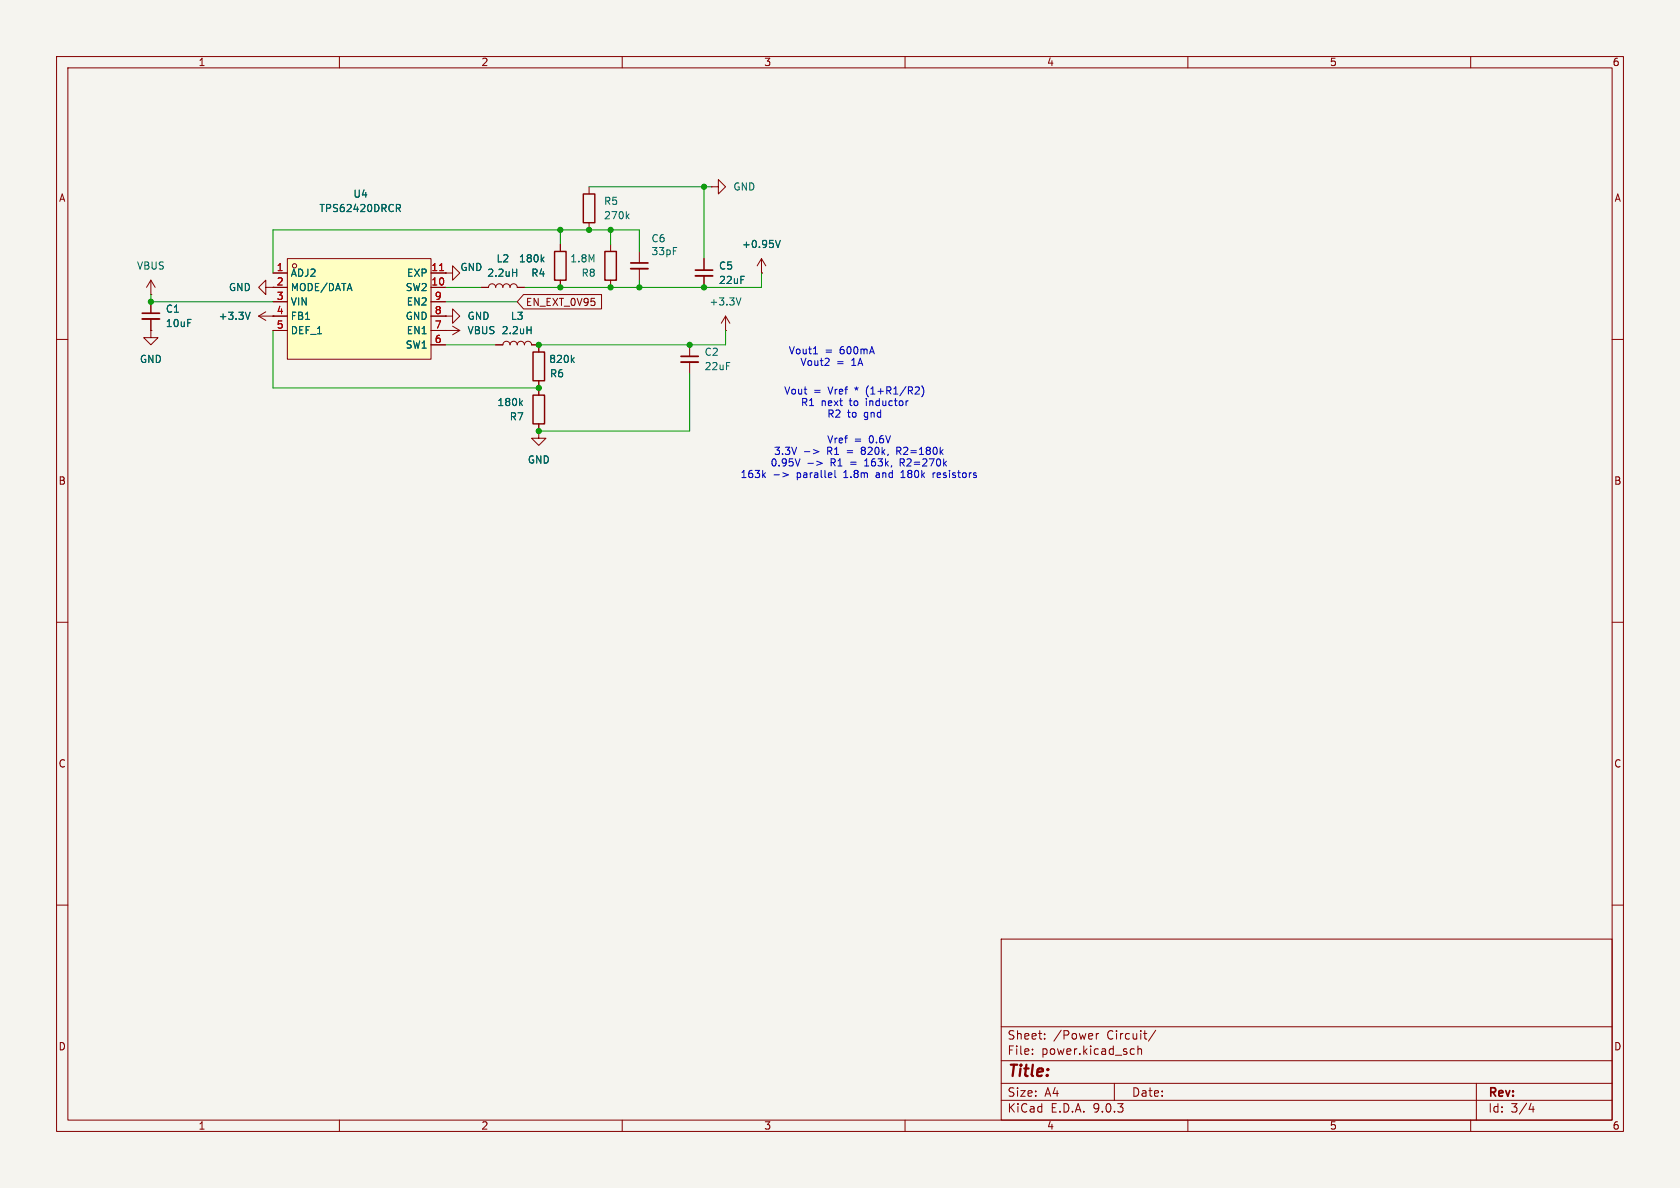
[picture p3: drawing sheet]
<svg xmlns="http://www.w3.org/2000/svg" width="297mm" height="210mm" viewBox="0 0 297 210" stroke-linecap="round" stroke-linejoin="round" font-family="sans-serif">
<path d="M0 0h297v210h-297z" fill="#f5f4ef" stroke="#f5f4ef" stroke-width=".18"/>
<g fill="none" stroke="#840000" stroke-width=".18">
<path d="M10 10h277v190h-277zM12 12h273v186h-273zM60 10v2M110 10v2M160 10v2M210 10v2M260 10v2M104.1 33v1.3M104.1 39.4v1.2M125.7 33h1.3v-1.2l1.3 1.2-1.3 1.3v-1.3M125.7 33h.1M26.7 53.3v2.1"/>
<path d="M26.7 56.4v2M99.1 43.2v1.3M99.1 49.5v1.3M107.9 43.2v1.3M107.9 49.5v1.3M113 44.5v2M113 47.5v2M124.5 45.7v2.1M124.5 48.8v2M128.3 58.4h.1M128.3 55.9l-.8 1.3M128.3 55.9l.7 1.3"/>
<path d="M128.3 55.9v2.5M134.6 48.3h.1M134.6 45.7l-.7 1.3M134.6 45.7l.8 1.3M134.6 45.7v2.6M10 60h2M95.2 76.2v1.3h1.3l-1.3 1.2-1.2-1.2h1.2M95.2 76.2h.1M95.2 61v1.2M95.2 67.3v2.6M95.2 74.9v1.3M121.9 61v2"/>
<path d="M121.9 64v2M285 60h2M10 110h2M285 110h2M10 160h2M177 166h108v32h-108zM285 160h2M60 198v2M110 198v2M160 198v2M177 194.5h108M177 191.5h108"/>
<path d="M177 187.5h108M177 181.5h108M182.5 186.3v.1M182.5 185.5v.1M184.7 183.6v.1M184.7 182.8v.1M193.8 182.7v1M194.2 182.7l-.2 .1-.2 .2M197 191.5v3M200.1 185.4l.4 .1M200.5 186.3l-.4 .1M201.2 185.5l.2-.1 .3 .1 .1 .9"/>
<path d="M201.2 184.9v1.5M204.3 182.1l-1.3 2M210 198v2M260 198v2M261 191.5v6.5M270.7 195l-.4 1.1h.9M271 195.6v1"/>
</g>
<path d="M103.1 34.3h2.1v5.1h-2.1zM98 44.5h2.1v5h-2.1zM106.9 44.5h2.1v5h-2.1zM94.2 62.2h2.1v5.1h-2.1zM94.2 69.9h2.1v5h-2.1z" fill="none" stroke="#840000" stroke-width=".25"/>
<path d="M110.8 38.2l.4 .5M111.2 37.8l-.5 .5M95.8 45.8l.4 .5M96.2 45.5l-.5 .4M131 52.6l-.4 1.3M137.1 42.5l.4 1.3 .4-1.3M92 71.2l.4 .5M92.4 70.9l-.5 .4M101.1 63.6l.4 .5M101.5 63.2l-.5 .5" fill="none" stroke="#006464" stroke-width=".18"/>
<path d="M25.1 55.4h3.1M111.5 46.5h3.1M122.9 47.8h3.1M120.4 63h3" fill="none" stroke="#840000" stroke-width=".3"/>
<path d="M25.1 56.4h3.1M111.5 47.5h3.1M122.9 48.8h3.1M120.4 64h3" fill="none" stroke="#840000" stroke-width=".33"/>
<path d="M50.8 45.7h25.4v17.8h-25.4z" fill="#ffffc2"/>
<g fill="none" stroke="#840000" stroke-width=".18">
<path d="M26.7 58.4v1.3h1.2l-1.2 1.3-1.3-1.3h1.3M26.7 58.4h.1M26.7 52.1h.1M26.7 49.5l-.8 1.3M26.7 49.5l.7 1.3M26.7 49.5v2.6M26.7 53.3v2.1M26.7 56.4v2M45.7 55.9h5.1M45.7 55.9l1.3 .7M47 50.8v-1.3l-1.3 1.3 1.3 1.3v-1.3h3.8M47 55.1l-1.3 .8"/>
<path d="M48.3 48.3h2.5M48.3 53.3h2.5M48.3 58.4h2.5M50.8 45.7h25.4v17.8h-25.4zM76.2 48.3h2.5M76.2 50.8h2.5M76.2 53.3h2.5M76.2 55.9h2.5M76.2 58.4h5.1M78.7 48.3h1.3v-1.3l1.3 1.3-1.3 1.2v-1.2M78.7 48.3h.1M78.7 58.4h.1"/>
<path d="M78.7 55.9h1.3v-1.3l1.3 1.3-1.3 1.3v-1.3M78.7 55.9h.1M80 57.7l1.3 .7M81.3 58.4l-1.3 .8M85.1 50.8h1.3a.64 .64 0 0 1 .6-.6 .64 .64 0 0 1 .6 .6 .64 .64 0 0 1 .7-.6 .64 .64 0 0 1 .6 .6 .64 .64 0 0 1 .6-.6 .64 .64 0 0 1 .7 .6 .64 .64 0 0 1 .6-.6 .64 .64 0 0 1 .6 .6h1.3M92.6 52.1h13.7v2.5h-13.7l-1.2-1.3zM99.1 43.2v1.3M99.1 49.5v1.3M124.5 45.7v2.1M124.5 48.8v2M134.6 48.3h.1M76.2 61h2.5"/>
<path d="M87.6 61h1.3a.64 .64 0 0 1 .6-.7 .64 .64 0 0 1 .7 .7 .64 .64 0 0 1 .6-.7 .64 .64 0 0 1 .6 .7 .64 .64 0 0 1 .7-.7 .64 .64 0 0 1 .6 .7 .64 .64 0 0 1 .6-.7 .64 .64 0 0 1 .7 .7h1.2v1.2M95.2 76.2h.1M95.2 67.3v2.6M95.2 74.9v1.3"/>
<circle cx="52.1" cy="47" r=".38"/>
</g>
<path d="M77.7 47.8h.7" fill="none" stroke="#a90000" stroke-width=".18"/>
<g fill="none" stroke="#006464" stroke-width=".18">
<path d="M70.1 36.1h.5l.2 .3-.1 .3-.6 .1M70.4 36.8l.4 .6M44.2 55.2l-.4 1.3M90.6 48.2h.7M91.3 47.6v1.2M93.2 58.3h.7M93.9 57.7v1.3M95.8 45.8l.4 .5M96.2 45.5l-.5 .4M137.1 42.5l.4 1.3 .4-1.3M92 71.2l.4 .5M92.4 70.9l-.5 .4"/>
<path d="M101.1 63.6l.4 .5M101.5 63.2l-.5 .5"/>
</g>
<g fill="none" stroke="#009600" stroke-width=".18">
<path d="M104.1 33h21.6M124.5 33v12.7M26.7 52.1v1.2h21.6M48.3 58.4v10.2h46.9M78.7 50.8h6.4M78.7 53.3h12.7M99.1 40.6v2.6M107.9 40.6v2.6M113 44.5v-3.9h-64.7v7.7M113 49.5v1.3M128.3 58.4v2.6h-33.1M134.6 48.3v2.5h-41.9"/>
<path d="M78.7 61h8.9M121.9 66v10.2h-26.7"/>
</g>
<g fill="none" stroke="#0000c2" stroke-width=".18">
<path d="M142.2 79.8h1M143.8 79.5l1 .3-1 .4M143.8 62.6h.7M145.8 64.6h.8M146.5 63.4v.5M158.5 79.7h.5M159 79.1h-.5v1.2M160.3 70.9l-.1 .1M162 68.4h.4l.1 .4-.8 .9h.8M163 68.2a1.46 1.46 0 0 1 0 1.9M135 83.9l.3 .5M135.3 83.6l-.5 .5"/>
<path d="M136.8 83.9h1M138.4 83.6l1 .3-1 .4M141.4 81.1l-.4 1.3M142.8 81.9h1M144.4 81.5l1 .4-1 .4M147.6 83.2v1l.2 .2M152.9 82.4h.7M159.1 81.1v1.3M159.1 81.8h.5M159.3 84.4h.7M159.5 83.3l-.2 .2M165 83.6v.8"/>
<path d="M165.3 83.6l-.3 .2"/>
</g>
<g fill="#009600" stroke="#009600" stroke-width=".18">
<circle cx="121.9" cy="61" r=".46"/>
<circle cx="107.9" cy="50.8" r=".46"/>
<circle cx="99.1" cy="50.8" r=".46"/>
<circle cx="124.5" cy="50.8" r=".46"/>
<circle cx="107.9" cy="40.6" r=".46"/>
<circle cx="113" cy="50.8" r=".46"/>
<circle cx="124.5" cy="33" r=".46"/>
<circle cx="104.1" cy="40.6" r=".46"/>
<circle cx="99.1" cy="40.6" r=".46"/>
<circle cx="95.2" cy="76.2" r=".46"/>
<circle cx="95.2" cy="61" r=".46"/>
<circle cx="95.2" cy="68.6" r=".46"/>
<circle cx="26.7" cy="53.3" r=".46"/>
</g>
<text font-size="2.8" fill="#840000" x="178" y="190.9">Title:</text>
<g font-size="2.1" fill="#840000">
<text x="178" y="184">Sheet:</text>
<text x="186.2" y="184">/Power</text>
<text x="195.7" y="184">Circuit/</text>
<text x="178" y="186.7">File:</text>
<text x="184.1" y="186.7">power.kicad_sch</text>
<text x="178" y="196.9">KiCad</text>
<text x="178" y="194.1">Size:</text>
<text x="184.7" y="194.1">A4</text>
<text x="185.7" y="196.9">E.D.A.</text>
<text x="193.3" y="196.9">9.0.3</text>
<text x="200" y="194.1">Date:</text>
<text x="263" y="194.3">Rev:</text>
<text x="263" y="196.9">Id:</text>
<text x="267.1" y="196.9">3/4</text>
</g>
<g font-size="1.8" fill="#840000">
<text x="35" y="11.9">1</text>
<text x="85" y="11.9">2</text>
<text x="135" y="11.9">3</text>
<text x="185" y="11.9">4</text>
<text x="235" y="11.9">5</text>
<text x="285" y="11.9">6</text>
<text x="10.3" y="35.9">A</text>
<text x="285.3" y="35.9">A</text>
<text x="48.8" y="50.5">2</text>
<text x="48.8" y="55.6">4</text>
<text x="92.9" y="54.3">EN_EXT_0V95</text>
<text x="10.3" y="85.9">B</text>
<text x="285.3" y="85.9">B</text>
<text x="10.3" y="135.9">C</text>
<text x="285.3" y="135.9">C</text>
<text x="10.3" y="185.9">D</text>
<text x="285.3" y="185.9">D</text>
<text x="35" y="199.9">1</text>
<text x="85" y="199.9">2</text>
<text x="135" y="199.9">3</text>
<text x="185" y="199.9">4</text>
<text x="235" y="199.9">5</text>
<text x="285" y="199.9">6</text>
</g>
<g font-size="1.8" fill="#006464">
<text x="62.4" y="35.2">U4</text>
<text x="129.5" y="33.9">GND</text>
<text x="56.4" y="37.7">TPS62420DRCR</text>
<text x="106.7" y="36.4">R5</text>
<text x="106.7" y="39">270k</text>
<text x="24.1" y="47.9">VBUS</text>
<text x="87.7" y="46.6">L2</text>
<text x="91.7" y="46.6">180k</text>
<text x="100.7" y="46.6">1.8M</text>
<text x="115.1" y="43">C6</text>
<text x="115.1" y="45.3">33pF</text>
<text x="127" y="47.9">C5</text>
<text x="131.1" y="44">+0.95V</text>
<text x="40.4" y="51.7">GND</text>
<text x="51.3" y="49.1">ADJ2</text>
<text x="51.3" y="51.7">MODE/DATA</text>
<text x="71.6" y="51.7">SW2</text>
<text x="71.9" y="49.1">EXP</text>
<text x="81.3" y="48.1">GND</text>
<text x="86" y="49.1">2.2uH</text>
<text x="93.8" y="49.1">R4</text>
<text x="102.7" y="49.1">R8</text>
<text x="127" y="50.4">22uF</text>
<text x="29.2" y="55.5">C1</text>
<text x="29.2" y="58">10uF</text>
<text x="38.6" y="56.7">+3.3V</text>
<text x="51.3" y="54.2">VIN</text>
<text x="51.3" y="56.7">FB1</text>
<text x="51.3" y="59.3">DEF_1</text>
<text x="71.6" y="56.7">GND</text>
<text x="71.8" y="54.2">EN2</text>
<text x="71.8" y="59.3">EN1</text>
<text x="82.6" y="56.7">GND</text>
<text x="82.6" y="59.3">VBUS 2.2uH</text>
<text x="90.2" y="56.7">L3</text>
<text x="125.3" y="54.2">+3.3V</text>
<text x="24.6" y="64.4">GND</text>
<text x="71.6" y="61.8">SW1</text>
<text x="97" y="64.4">820k</text>
<text x="124.5" y="63.1">C2</text>
<text x="124.5" y="65.6">22uF</text>
<text x="87.8" y="72">180k</text>
<text x="97.1" y="66.9">R6</text>
<text x="90" y="74.5">R7</text>
<text x="93.2" y="82.1">GND</text>
</g>
<g font-size="1.8" fill="#a90000">
<text x="48.8" y="48">1</text>
<text x="48.8" y="53.1">3</text>
<text x="76.2" y="48">11</text>
<text x="76.2" y="50.5">10</text>
<text x="76.8" y="53.1">9</text>
<text x="48.8" y="58.2">5</text>
<text x="76.8" y="55.6">8</text>
<text x="76.8" y="58.2">7</text>
<text x="76.8" y="60.7">6</text>
</g>
<g font-size="1.8" fill="#0000c2">
<text x="139.3" y="62.8">Vout1</text>
<text x="141.4" y="64.9">Vout2</text>
<text x="145.8" y="62.8">=</text>
<text x="147.9" y="64.9">=</text>
<text x="148.6" y="62.8">600mA</text>
<text x="150.6" y="64.9">1A</text>
<text x="138.5" y="69.9">Vout</text>
<text x="141.5" y="72">R1</text>
<text x="143.8" y="69.9">=</text>
<text x="145.2" y="72">next</text>
<text x="146.6" y="69.9">Vref</text>
<text x="150.3" y="72">to</text>
<text x="151.4" y="69.9">*</text>
<text x="153.4" y="72">inductor</text>
<text x="153.6" y="69.9">(1+R1/R2)</text>
<text x="146.2" y="74">R2</text>
<text x="149.8" y="74">to</text>
<text x="152.9" y="74">gnd</text>
<text x="136.1" y="82.7">0.95V</text>
<text x="136.7" y="80.6">3.3V</text>
<text x="146.1" y="78.6">Vref</text>
<text x="146.3" y="80.6">R1</text>
<text x="146.9" y="82.7">R1</text>
<text x="150" y="80.6">=</text>
<text x="150.6" y="82.7">=</text>
<text x="151" y="78.6">=</text>
<text x="152.7" y="80.6">820k,</text>
<text x="153.3" y="82.7">163k,</text>
<text x="153.7" y="78.6">0.6V</text>
<text x="159.2" y="80.6">R2=180k</text>
<text x="159.8" y="82.7">R2=270k</text>
<text x="130.8" y="84.7">163k</text>
<text x="140.9" y="84.7">parallel</text>
<text x="149.4" y="84.7">1.8m</text>
<text x="155.3" y="84.7">and</text>
<text x="159.9" y="84.7">180k</text>
<text x="165.8" y="84.7">resistors</text>
</g>
</svg>
